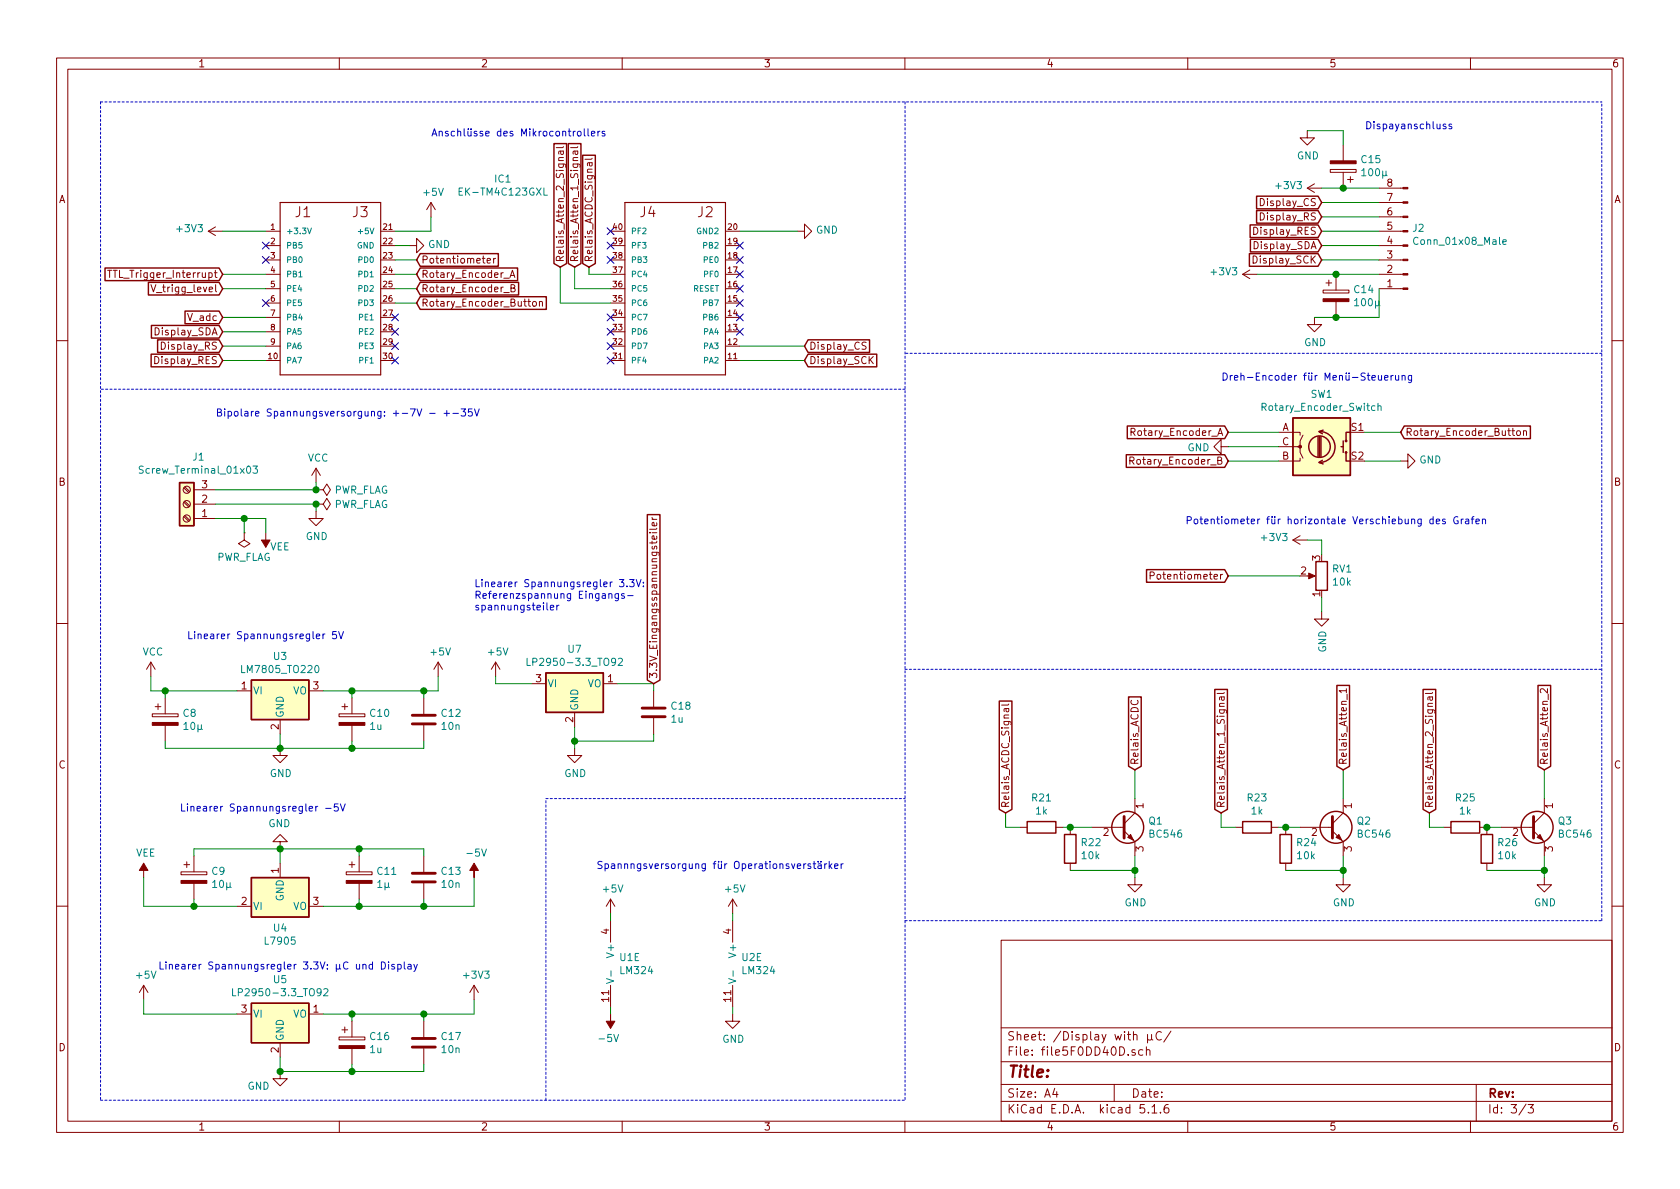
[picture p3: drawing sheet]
EESchema Schematic File Version 4
EELAYER 30 0
EELAYER END
$Descr A4 11693 8268
encoding utf-8
Sheet 3 3
Title ""
Date ""
Rev ""
Comp ""
Comment1 ""
Comment2 ""
Comment3 ""
Comment4 ""
$EndDescr
$Comp
L EK-TM4C123GXL:EK-TM4C123GXL IC1
U 1 1
P 3250 2000
F 0 "IC1" H 3500 2766 50  0000 C CNN
F 1 "EK-TM4C123GXL" H 3500 2675 50  0000 C CNN
F 2 "TM4C123LAUNCHPAD" H 3250 2000 50  0001 L BNN
F 3 "" H 3250 2000 50  0001 C CNN
	1    3250 2000
	1    0    0    -1  
$EndComp
$Comp
L power:GND #PWR026
U 1 1
P 5550 1600
F 0 "#PWR026" H 5550 1350 50  0001 C CNN
F 1 "GND" V 5555 1472 50  0000 R CNN
F 2 "" H 5550 1600 50  0001 C CNN
F 3 "" H 5550 1600 50  0001 C CNN
	1    5550 1600
	0    -1   -1   0   
$EndComp
Wire Wire Line
	5550 1600 5150 1600
$Comp
L power:GND #PWR020
U 1 1
P 2850 1700
F 0 "#PWR020" H 2850 1450 50  0001 C CNN
F 1 "GND" V 2855 1572 50  0000 R CNN
F 2 "" H 2850 1700 50  0001 C CNN
F 3 "" H 2850 1700 50  0001 C CNN
	1    2850 1700
	0    -1   -1   0   
$EndComp
Wire Wire Line
	2850 1700 2750 1700
$Comp
L power:+5V #PWR021
U 1 1
P 3000 1500
F 0 "#PWR021" H 3000 1350 50  0001 C CNN
F 1 "+5V" H 3015 1673 50  0000 C CNN
F 2 "" H 3000 1500 50  0001 C CNN
F 3 "" H 3000 1500 50  0001 C CNN
	1    3000 1500
	1    0    0    -1  
$EndComp
Wire Wire Line
	3000 1500 3000 1600
Wire Wire Line
	3000 1600 2750 1600
Text GLabel 1550 2200 0    50   Input ~ 0
V_adc
Wire Wire Line
	1550 2200 1850 2200
Text GLabel 1550 1900 0    50   Input ~ 0
TTL_Trigger_Interrupt
Wire Wire Line
	1550 1900 1850 1900
$Comp
L Connector:Conn_01x08_Male J2
U 1 1
P 9800 1700
F 0 "J2" H 9772 1582 50  0000 R CNN
F 1 "Conn_01x08_Male" H 9772 1673 50  0000 R CNN
F 2 "" H 9800 1700 50  0001 C CNN
F 3 "~" H 9800 1700 50  0001 C CNN
	1    9800 1700
	-1   0    0    1   
$EndComp
$Comp
L power:GND #PWR033
U 1 1
P 9150 2200
F 0 "#PWR033" H 9150 1950 50  0001 C CNN
F 1 "GND" H 9155 2027 50  0000 C CNN
F 2 "" H 9150 2200 50  0001 C CNN
F 3 "" H 9150 2200 50  0001 C CNN
	1    9150 2200
	1    0    0    -1  
$EndComp
$Comp
L power:+3V3 #PWR030
U 1 1
P 8750 1900
F 0 "#PWR030" H 8750 1750 50  0001 C CNN
F 1 "+3V3" V 8765 2028 50  0000 L CNN
F 2 "" H 8750 1900 50  0001 C CNN
F 3 "" H 8750 1900 50  0001 C CNN
	1    8750 1900
	0    -1   -1   0   
$EndComp
Wire Wire Line
	8750 1900 9300 1900
Text GLabel 9200 1800 0    50   Input ~ 0
Display_SCK
Wire Wire Line
	9200 1800 9600 1800
Text GLabel 9200 1700 0    50   Input ~ 0
Display_SDA
Wire Wire Line
	9200 1700 9600 1700
Text GLabel 9200 1600 0    50   Input ~ 0
Display_RES
Wire Wire Line
	9200 1600 9600 1600
Text GLabel 9200 1500 0    50   Input ~ 0
Display_RS
Wire Wire Line
	9200 1500 9600 1500
Text GLabel 9200 1400 0    50   Input ~ 0
Display_CS
Wire Wire Line
	9200 1400 9600 1400
$Comp
L power:+3V3 #PWR034
U 1 1
P 9200 1300
F 0 "#PWR034" H 9200 1150 50  0001 C CNN
F 1 "+3V3" V 9215 1428 50  0000 L CNN
F 2 "" H 9200 1300 50  0001 C CNN
F 3 "" H 9200 1300 50  0001 C CNN
	1    9200 1300
	0    -1   -1   0   
$EndComp
Wire Wire Line
	9200 1300 9350 1300
Text GLabel 5600 2500 2    50   Input ~ 0
Display_SCK
Wire Wire Line
	5600 2500 5150 2500
Text GLabel 1550 2300 0    50   Input ~ 0
Display_SDA
Wire Wire Line
	1550 2300 1850 2300
Text GLabel 1550 2500 0    50   Input ~ 0
Display_RES
Wire Wire Line
	1550 2500 1850 2500
Text GLabel 1550 2400 0    50   Input ~ 0
Display_RS
Wire Wire Line
	1550 2400 1850 2400
Text GLabel 5600 2400 2    50   Input ~ 0
Display_CS
Wire Wire Line
	5150 2400 5600 2400
Text GLabel 2900 1900 2    50   Input ~ 0
Rotary_Encoder_A
Wire Wire Line
	2900 1900 2750 1900
Text GLabel 2900 2000 2    50   Input ~ 0
Rotary_Encoder_B
Wire Wire Line
	2900 2000 2750 2000
Text GLabel 2900 2100 2    50   Input ~ 0
Rotary_Encoder_Button
Wire Wire Line
	2900 2100 2750 2100
$Comp
L Device:Rotary_Encoder_Switch SW1
U 1 1
P 9200 3100
F 0 "SW1" H 9200 3467 50  0000 C CNN
F 1 "Rotary_Encoder_Switch" H 9200 3376 50  0000 C CNN
F 2 "" H 9050 3260 50  0001 C CNN
F 3 "~" H 9200 3360 50  0001 C CNN
	1    9200 3100
	1    0    0    -1  
$EndComp
Text GLabel 9750 3000 2    50   Input ~ 0
Rotary_Encoder_Button
Wire Wire Line
	9750 3000 9500 3000
Wire Wire Line
	8550 3000 8900 3000
Text GLabel 8550 3200 0    50   Input ~ 0
Rotary_Encoder_B
Wire Wire Line
	8550 3200 8900 3200
Text GLabel 8550 3000 0    50   Input ~ 0
Rotary_Encoder_A
$Comp
L power:GND #PWR029
U 1 1
P 8550 3100
F 0 "#PWR029" H 8550 2850 50  0001 C CNN
F 1 "GND" V 8555 2972 50  0000 R CNN
F 2 "" H 8550 3100 50  0001 C CNN
F 3 "" H 8550 3100 50  0001 C CNN
	1    8550 3100
	0    1    1    0   
$EndComp
Wire Wire Line
	8550 3100 8900 3100
$Comp
L power:GND #PWR036
U 1 1
P 9750 3200
F 0 "#PWR036" H 9750 2950 50  0001 C CNN
F 1 "GND" V 9755 3072 50  0000 R CNN
F 2 "" H 9750 3200 50  0001 C CNN
F 3 "" H 9750 3200 50  0001 C CNN
	1    9750 3200
	0    -1   -1   0   
$EndComp
Wire Wire Line
	9750 3200 9500 3200
Text GLabel 2900 1800 2    50   Input ~ 0
Potentiometer
Wire Wire Line
	2900 1800 2750 1800
$Comp
L Device:R_POT RV1
U 1 1
P 9200 4000
F 0 "RV1" H 9130 3954 50  0000 R CNN
F 1 "10k" H 9130 4045 50  0000 R CNN
F 2 "" H 9200 4000 50  0001 C CNN
F 3 "~" H 9200 4000 50  0001 C CNN
	1    9200 4000
	-1   0    0    1   
$EndComp
$Comp
L power:GND #PWR035
U 1 1
P 9200 4250
F 0 "#PWR035" H 9200 4000 50  0001 C CNN
F 1 "GND" V 9205 4122 50  0000 R CNN
F 2 "" H 9200 4250 50  0001 C CNN
F 3 "" H 9200 4250 50  0001 C CNN
	1    9200 4250
	1    0    0    -1  
$EndComp
Wire Wire Line
	9200 4250 9200 4150
$Comp
L power:+3V3 #PWR032
U 1 1
P 9100 3750
F 0 "#PWR032" H 9100 3600 50  0001 C CNN
F 1 "+3V3" V 9115 3878 50  0000 L CNN
F 2 "" H 9100 3750 50  0001 C CNN
F 3 "" H 9100 3750 50  0001 C CNN
	1    9100 3750
	0    -1   -1   0   
$EndComp
Wire Wire Line
	9100 3750 9200 3750
Wire Wire Line
	9200 3750 9200 3850
Text GLabel 8550 4000 0    50   Input ~ 0
Potentiometer
Wire Wire Line
	9050 4000 8550 4000
$Comp
L power:+3V3 #PWR012
U 1 1
P 1550 1600
F 0 "#PWR012" H 1550 1450 50  0001 C CNN
F 1 "+3V3" V 1565 1728 50  0000 L CNN
F 2 "" H 1550 1600 50  0001 C CNN
F 3 "" H 1550 1600 50  0001 C CNN
	1    1550 1600
	0    -1   -1   0   
$EndComp
Wire Wire Line
	1550 1600 1850 1600
Text Notes 8500 2650 0    50   ~ 0
Dreh-Encoder für Menü-Steuerung
Text Notes 8250 3650 0    50   ~ 0
Potentiometer für horizontale Verschiebung des Grafen
Text Notes 3000 950  0    50   ~ 0
Anschlüsse des Mikrocontrollers
Text Notes 9500 900  0    50   ~ 0
Dispayanschluss
$Comp
L Connector:Screw_Terminal_01x03 J1
U 1 1
P 1300 3500
F 0 "J1" H 1218 3175 50  0000 C CNN
F 1 "Screw_Terminal_01x03" H 1218 3266 50  0000 C CNN
F 2 "" H 1300 3500 50  0001 C CNN
F 3 "~" H 1300 3500 50  0001 C CNN
	1    1300 3500
	-1   0    0    1   
$EndComp
$Comp
L power:GND #PWR019
U 1 1
P 2200 3550
F 0 "#PWR019" H 2200 3300 50  0001 C CNN
F 1 "GND" H 2205 3377 50  0000 C CNN
F 2 "" H 2200 3550 50  0001 C CNN
F 3 "" H 2200 3550 50  0001 C CNN
	1    2200 3550
	1    0    0    -1  
$EndComp
Wire Wire Line
	2200 3550 2200 3500
Wire Wire Line
	2200 3500 1500 3500
Wire Wire Line
	2200 3350 2200 3400
Wire Wire Line
	2200 3400 1500 3400
Wire Wire Line
	1850 3700 1850 3600
Wire Wire Line
	1850 3600 1700 3600
$Comp
L Regulator_Linear:LM7805_TO220 U3
U 1 1
P 1950 4800
F 0 "U3" H 1950 5042 50  0000 C CNN
F 1 "LM7805_TO220" H 1950 4951 50  0000 C CNN
F 2 "Package_TO_SOT_THT:TO-220-3_Vertical" H 1950 5025 50  0001 C CIN
F 3 "http://www.fairchildsemi.com/ds/LM/LM7805.pdf" H 1950 4750 50  0001 C CNN
	1    1950 4800
	1    0    0    -1  
$EndComp
Wire Wire Line
	1050 4700 1050 4800
Wire Wire Line
	1050 4800 1150 4800
$Comp
L power:GND #PWR016
U 1 1
P 1950 5200
F 0 "#PWR016" H 1950 4950 50  0001 C CNN
F 1 "GND" H 1955 5027 50  0000 C CNN
F 2 "" H 1950 5200 50  0001 C CNN
F 3 "" H 1950 5200 50  0001 C CNN
	1    1950 5200
	1    0    0    -1  
$EndComp
Wire Wire Line
	1950 5100 1950 5200
$Comp
L Device:CP C8
U 1 1
P 1150 5000
F 0 "C8" H 1268 5046 50  0000 L CNN
F 1 "10µ" H 1268 4955 50  0000 L CNN
F 2 "" H 1188 4850 50  0001 C CNN
F 3 "~" H 1150 5000 50  0001 C CNN
	1    1150 5000
	1    0    0    -1  
$EndComp
Wire Wire Line
	1150 5150 1150 5200
Wire Wire Line
	1150 5200 1950 5200
Connection ~ 1950 5200
$Comp
L Device:CP C10
U 1 1
P 2450 5000
F 0 "C10" H 2568 5046 50  0000 L CNN
F 1 "1u" H 2568 4955 50  0000 L CNN
F 2 "" H 2488 4850 50  0001 C CNN
F 3 "~" H 2450 5000 50  0001 C CNN
	1    2450 5000
	1    0    0    -1  
$EndComp
$Comp
L Device:C C12
U 1 1
P 2950 5000
F 0 "C12" H 3065 5046 50  0000 L CNN
F 1 "10n" H 3065 4955 50  0000 L CNN
F 2 "" H 2988 4850 50  0001 C CNN
F 3 "~" H 2950 5000 50  0001 C CNN
	1    2950 5000
	1    0    0    -1  
$EndComp
Wire Wire Line
	1150 4850 1150 4800
Connection ~ 1150 4800
Wire Wire Line
	1150 4800 1650 4800
Wire Wire Line
	1950 5200 2450 5200
Wire Wire Line
	2950 5200 2950 5150
Wire Wire Line
	2450 5150 2450 5200
Connection ~ 2450 5200
Wire Wire Line
	2450 5200 2950 5200
Wire Wire Line
	2250 4800 2450 4800
Wire Wire Line
	2950 4800 2950 4850
Wire Wire Line
	2450 4850 2450 4800
Connection ~ 2450 4800
Wire Wire Line
	2450 4800 2950 4800
$Comp
L power:+5V #PWR022
U 1 1
P 3050 4700
F 0 "#PWR022" H 3050 4550 50  0001 C CNN
F 1 "+5V" H 3065 4873 50  0000 C CNN
F 2 "" H 3050 4700 50  0001 C CNN
F 3 "" H 3050 4700 50  0001 C CNN
	1    3050 4700
	1    0    0    -1  
$EndComp
Wire Wire Line
	3050 4700 3050 4800
Wire Wire Line
	3050 4800 2950 4800
Connection ~ 2950 4800
$Comp
L Regulator_Linear:L7905 U4
U 1 1
P 1950 6300
F 0 "U4" H 1950 6151 50  0000 C CNN
F 1 "L7905" H 1950 6060 50  0000 C CNN
F 2 "" H 1950 6100 50  0001 C CIN
F 3 "http://www.st.com/content/ccc/resource/technical/document/datasheet/c9/16/86/41/c7/2b/45/f2/CD00000450.pdf/files/CD00000450.pdf/jcr:content/translations/en.CD00000450.pdf" H 1950 6300 50  0001 C CNN
	1    1950 6300
	1    0    0    -1  
$EndComp
Wire Wire Line
	1000 6100 1000 6300
Wire Wire Line
	1000 6300 1350 6300
$Comp
L power:GND #PWR017
U 1 1
P 1950 5900
F 0 "#PWR017" H 1950 5650 50  0001 C CNN
F 1 "GND" H 1955 5727 50  0000 C CNN
F 2 "" H 1950 5900 50  0001 C CNN
F 3 "" H 1950 5900 50  0001 C CNN
	1    1950 5900
	-1   0    0    1   
$EndComp
$Comp
L power:-5V #PWR023
U 1 1
P 3300 6100
F 0 "#PWR023" H 3300 6200 50  0001 C CNN
F 1 "-5V" H 3315 6273 50  0000 C CNN
F 2 "" H 3300 6100 50  0001 C CNN
F 3 "" H 3300 6100 50  0001 C CNN
	1    3300 6100
	1    0    0    -1  
$EndComp
Wire Wire Line
	3300 6100 3300 6300
Wire Wire Line
	3300 6300 2950 6300
$Comp
L Device:C C13
U 1 1
P 2950 6100
F 0 "C13" H 3065 6146 50  0000 L CNN
F 1 "10n" H 3065 6055 50  0000 L CNN
F 2 "" H 2988 5950 50  0001 C CNN
F 3 "~" H 2950 6100 50  0001 C CNN
	1    2950 6100
	1    0    0    -1  
$EndComp
$Comp
L Device:CP C11
U 1 1
P 2500 6100
F 0 "C11" H 2618 6146 50  0000 L CNN
F 1 "1µ" H 2618 6055 50  0000 L CNN
F 2 "" H 2538 5950 50  0001 C CNN
F 3 "~" H 2500 6100 50  0001 C CNN
	1    2500 6100
	1    0    0    -1  
$EndComp
$Comp
L Device:CP C9
U 1 1
P 1350 6100
F 0 "C9" H 1468 6146 50  0000 L CNN
F 1 "10µ" H 1468 6055 50  0000 L CNN
F 2 "" H 1388 5950 50  0001 C CNN
F 3 "~" H 1350 6100 50  0001 C CNN
	1    1350 6100
	1    0    0    -1  
$EndComp
Wire Wire Line
	1350 6250 1350 6300
Connection ~ 1350 6300
Wire Wire Line
	1350 6300 1650 6300
Wire Wire Line
	2500 6250 2500 6300
Connection ~ 2500 6300
Wire Wire Line
	2500 6300 2250 6300
Wire Wire Line
	2950 6250 2950 6300
Connection ~ 2950 6300
Wire Wire Line
	2950 6300 2500 6300
Wire Wire Line
	1350 5950 1350 5900
Wire Wire Line
	1350 5900 1950 5900
Connection ~ 1950 5900
Wire Wire Line
	1950 5900 1950 6000
Wire Wire Line
	1950 5900 2500 5900
Wire Wire Line
	2950 5900 2950 5950
Wire Wire Line
	2500 5950 2500 5900
Connection ~ 2500 5900
Wire Wire Line
	2500 5900 2950 5900
$Comp
L Amplifier_Operational:LM324 U1
U 5 1
P 4350 6700
F 0 "U1" H 4308 6746 50  0000 L CNN
F 1 "LM324" H 4308 6655 50  0000 L CNN
F 2 "" H 4300 6800 50  0001 C CNN
F 3 "http://www.ti.com/lit/ds/symlink/lm2902-n.pdf" H 4400 6900 50  0001 C CNN
	5    4350 6700
	1    0    0    -1  
$EndComp
$Comp
L Amplifier_Operational:LM324 U2
U 5 1
P 5200 6700
F 0 "U2" H 5158 6746 50  0000 L CNN
F 1 "LM324" H 5158 6655 50  0000 L CNN
F 2 "" H 5150 6800 50  0001 C CNN
F 3 "http://www.ti.com/lit/ds/symlink/lm2902-n.pdf" H 5250 6900 50  0001 C CNN
	5    5200 6700
	1    0    0    -1  
$EndComp
$Comp
L power:+5V #PWR024
U 1 1
P 4250 6350
F 0 "#PWR024" H 4250 6200 50  0001 C CNN
F 1 "+5V" H 4265 6523 50  0000 C CNN
F 2 "" H 4250 6350 50  0001 C CNN
F 3 "" H 4250 6350 50  0001 C CNN
	1    4250 6350
	1    0    0    -1  
$EndComp
$Comp
L power:-5V #PWR025
U 1 1
P 4250 7050
F 0 "#PWR025" H 4250 7150 50  0001 C CNN
F 1 "-5V" H 4265 7223 50  0000 C CNN
F 2 "" H 4250 7050 50  0001 C CNN
F 3 "" H 4250 7050 50  0001 C CNN
	1    4250 7050
	-1   0    0    1   
$EndComp
Wire Wire Line
	4250 6350 4250 6400
Wire Wire Line
	4250 7000 4250 7050
$Comp
L power:+5V #PWR027
U 1 1
P 5100 6350
F 0 "#PWR027" H 5100 6200 50  0001 C CNN
F 1 "+5V" H 5115 6523 50  0000 C CNN
F 2 "" H 5100 6350 50  0001 C CNN
F 3 "" H 5100 6350 50  0001 C CNN
	1    5100 6350
	1    0    0    -1  
$EndComp
Wire Wire Line
	5100 6350 5100 6400
$Comp
L power:GND #PWR028
U 1 1
P 5100 7050
F 0 "#PWR028" H 5100 6800 50  0001 C CNN
F 1 "GND" H 5105 6877 50  0000 C CNN
F 2 "" H 5100 7050 50  0001 C CNN
F 3 "" H 5100 7050 50  0001 C CNN
	1    5100 7050
	1    0    0    -1  
$EndComp
Wire Wire Line
	5100 7050 5100 7000
Wire Wire Line
	9600 2000 9600 2200
$Comp
L Device:CP C14
U 1 1
P 9300 2050
F 0 "C14" H 9418 2096 50  0000 L CNN
F 1 "100µ" H 9418 2005 50  0000 L CNN
F 2 "" H 9338 1900 50  0001 C CNN
F 3 "~" H 9300 2050 50  0001 C CNN
	1    9300 2050
	1    0    0    -1  
$EndComp
$Comp
L Device:CP C15
U 1 1
P 9350 1150
F 0 "C15" H 9232 1104 50  0000 R CNN
F 1 "100µ" H 9232 1195 50  0000 R CNN
F 2 "" H 9388 1000 50  0001 C CNN
F 3 "~" H 9350 1150 50  0001 C CNN
	1    9350 1150
	-1   0    0    1   
$EndComp
Connection ~ 9350 1300
Wire Wire Line
	9350 1300 9600 1300
$Comp
L power:GND #PWR031
U 1 1
P 9100 900
F 0 "#PWR031" H 9100 650 50  0001 C CNN
F 1 "GND" H 9105 727 50  0000 C CNN
F 2 "" H 9100 900 50  0001 C CNN
F 3 "" H 9100 900 50  0001 C CNN
	1    9100 900 
	1    0    0    -1  
$EndComp
Wire Wire Line
	9100 900  9350 900 
Wire Wire Line
	9350 900  9350 1000
Wire Wire Line
	9300 2200 9150 2200
Wire Wire Line
	9300 1900 9600 1900
Connection ~ 9300 1900
Wire Wire Line
	9300 2200 9600 2200
Connection ~ 9300 2200
Text Notes 1500 2900 0    50   ~ 0
Bipolare Spannungsversorgung: +-7V - +-35V
Text Notes 1300 4450 0    50   ~ 0
Linearer Spannungsregler 5V
Text Notes 1250 5650 0    50   ~ 0
Linearer Spannungsregler -5V
Text Notes 4150 6050 0    50   ~ 0
Spannngsversorgung für Operationsverstärker
NoConn ~ 1850 1700
NoConn ~ 1850 1800
NoConn ~ 2750 2200
NoConn ~ 2750 2300
NoConn ~ 2750 2400
NoConn ~ 2750 2500
NoConn ~ 1850 2100
NoConn ~ 4250 1600
NoConn ~ 4250 1700
NoConn ~ 4250 1800
NoConn ~ 4250 2200
NoConn ~ 4250 2300
NoConn ~ 4250 2400
NoConn ~ 4250 2500
NoConn ~ 5150 2300
NoConn ~ 5150 2200
NoConn ~ 5150 2100
NoConn ~ 5150 2000
NoConn ~ 5150 1900
NoConn ~ 5150 1800
NoConn ~ 5150 1700
Text GLabel 1550 2000 0    50   Input ~ 0
V_trigg_level
Wire Wire Line
	1550 2000 1850 2000
$Comp
L Transistor_BJT:BC546 Q1
U 1 1
P 7800 5750
F 0 "Q1" H 7991 5796 50  0000 L CNN
F 1 "BC546" H 7991 5705 50  0000 L CNN
F 2 "Package_TO_SOT_THT:TO-92_Inline" H 8000 5675 50  0001 L CIN
F 3 "http://www.fairchildsemi.com/ds/BC/BC547.pdf" H 7800 5750 50  0001 L CNN
	1    7800 5750
	1    0    0    -1  
$EndComp
Text GLabel 7900 5350 1    50   Input ~ 0
Relais_ACDC
Wire Wire Line
	7900 5350 7900 5550
$Comp
L Transistor_BJT:BC546 Q2
U 1 1
P 9250 5750
F 0 "Q2" H 9441 5796 50  0000 L CNN
F 1 "BC546" H 9441 5705 50  0000 L CNN
F 2 "Package_TO_SOT_THT:TO-92_Inline" H 9450 5675 50  0001 L CIN
F 3 "http://www.fairchildsemi.com/ds/BC/BC547.pdf" H 9250 5750 50  0001 L CNN
	1    9250 5750
	1    0    0    -1  
$EndComp
Text GLabel 9350 5350 1    50   Input ~ 0
Relais_Atten_1
Wire Wire Line
	9350 5350 9350 5550
$Comp
L Transistor_BJT:BC546 Q3
U 1 1
P 10650 5750
F 0 "Q3" H 10841 5796 50  0000 L CNN
F 1 "BC546" H 10841 5705 50  0000 L CNN
F 2 "Package_TO_SOT_THT:TO-92_Inline" H 10850 5675 50  0001 L CIN
F 3 "http://www.fairchildsemi.com/ds/BC/BC547.pdf" H 10650 5750 50  0001 L CNN
	1    10650 5750
	1    0    0    -1  
$EndComp
Text GLabel 10750 5350 1    50   Input ~ 0
Relais_Atten_2
Wire Wire Line
	10750 5350 10750 5550
$Comp
L power:GND #PWR0105
U 1 1
P 10750 6100
F 0 "#PWR0105" H 10750 5850 50  0001 C CNN
F 1 "GND" H 10755 5927 50  0000 C CNN
F 2 "" H 10750 6100 50  0001 C CNN
F 3 "" H 10750 6100 50  0001 C CNN
	1    10750 6100
	1    0    0    -1  
$EndComp
Wire Wire Line
	10750 6100 10750 6050
$Comp
L power:GND #PWR0106
U 1 1
P 9350 6100
F 0 "#PWR0106" H 9350 5850 50  0001 C CNN
F 1 "GND" H 9355 5927 50  0000 C CNN
F 2 "" H 9350 6100 50  0001 C CNN
F 3 "" H 9350 6100 50  0001 C CNN
	1    9350 6100
	1    0    0    -1  
$EndComp
Wire Wire Line
	9350 6100 9350 6050
$Comp
L power:GND #PWR0107
U 1 1
P 7900 6100
F 0 "#PWR0107" H 7900 5850 50  0001 C CNN
F 1 "GND" H 7905 5927 50  0000 C CNN
F 2 "" H 7900 6100 50  0001 C CNN
F 3 "" H 7900 6100 50  0001 C CNN
	1    7900 6100
	1    0    0    -1  
$EndComp
Wire Wire Line
	7900 6100 7900 6050
$Comp
L Device:R R26
U 1 1
P 10350 5900
F 0 "R26" H 10420 5946 50  0000 L CNN
F 1 "10k" H 10420 5855 50  0000 L CNN
F 2 "" V 10280 5900 50  0001 C CNN
F 3 "~" H 10350 5900 50  0001 C CNN
	1    10350 5900
	1    0    0    -1  
$EndComp
Wire Wire Line
	10350 5750 10450 5750
Wire Wire Line
	10350 6050 10750 6050
Connection ~ 10750 6050
Wire Wire Line
	10750 6050 10750 5950
$Comp
L Device:R R24
U 1 1
P 8950 5900
F 0 "R24" H 9020 5946 50  0000 L CNN
F 1 "10k" H 9020 5855 50  0000 L CNN
F 2 "" V 8880 5900 50  0001 C CNN
F 3 "~" H 8950 5900 50  0001 C CNN
	1    8950 5900
	1    0    0    -1  
$EndComp
$Comp
L Device:R R22
U 1 1
P 7450 5900
F 0 "R22" H 7520 5946 50  0000 L CNN
F 1 "10k" H 7520 5855 50  0000 L CNN
F 2 "" V 7380 5900 50  0001 C CNN
F 3 "~" H 7450 5900 50  0001 C CNN
	1    7450 5900
	1    0    0    -1  
$EndComp
Wire Wire Line
	7450 5750 7600 5750
Wire Wire Line
	7450 6050 7900 6050
Connection ~ 7900 6050
Wire Wire Line
	7900 6050 7900 5950
Wire Wire Line
	8950 5750 9050 5750
Wire Wire Line
	8950 6050 9350 6050
Connection ~ 9350 6050
Wire Wire Line
	9350 6050 9350 5950
Text GLabel 4100 1850 1    50   Input ~ 0
Relais_ACDC_Signal
Text GLabel 4000 1850 1    50   Input ~ 0
Relais_Atten_1_Signal
Text GLabel 3900 1850 1    50   Input ~ 0
Relais_Atten_2_Signal
Wire Wire Line
	4100 1850 4100 1900
Wire Wire Line
	4100 1900 4250 1900
Wire Wire Line
	4000 1850 4000 2000
Wire Wire Line
	4000 2000 4250 2000
Wire Wire Line
	3900 1850 3900 2100
Wire Wire Line
	3900 2100 4250 2100
$Comp
L Device:R R25
U 1 1
P 10200 5750
F 0 "R25" V 9993 5750 50  0000 C CNN
F 1 "1k" V 10084 5750 50  0000 C CNN
F 2 "" V 10130 5750 50  0001 C CNN
F 3 "~" H 10200 5750 50  0001 C CNN
	1    10200 5750
	0    1    1    0   
$EndComp
Connection ~ 10350 5750
$Comp
L Device:R R23
U 1 1
P 8750 5750
F 0 "R23" V 8543 5750 50  0000 C CNN
F 1 "1k" V 8634 5750 50  0000 C CNN
F 2 "" V 8680 5750 50  0001 C CNN
F 3 "~" H 8750 5750 50  0001 C CNN
	1    8750 5750
	0    1    1    0   
$EndComp
$Comp
L Device:R R21
U 1 1
P 7250 5750
F 0 "R21" V 7043 5750 50  0000 C CNN
F 1 "1k" V 7134 5750 50  0000 C CNN
F 2 "" V 7180 5750 50  0001 C CNN
F 3 "~" H 7250 5750 50  0001 C CNN
	1    7250 5750
	0    1    1    0   
$EndComp
Wire Wire Line
	7400 5750 7450 5750
Connection ~ 7450 5750
Wire Wire Line
	8900 5750 8950 5750
Connection ~ 8950 5750
Text GLabel 7000 5650 1    50   Input ~ 0
Relais_ACDC_Signal
Wire Wire Line
	7000 5650 7000 5750
Wire Wire Line
	7000 5750 7100 5750
Text GLabel 8500 5650 1    50   Input ~ 0
Relais_Atten_1_Signal
Wire Wire Line
	8500 5650 8500 5750
Wire Wire Line
	8500 5750 8600 5750
Text GLabel 9950 5650 1    50   Input ~ 0
Relais_Atten_2_Signal
Wire Wire Line
	9950 5650 9950 5750
Wire Wire Line
	9950 5750 10050 5750
$Comp
L power:VCC #PWR018
U 1 1
P 2200 3350
F 0 "#PWR018" H 2200 3200 50  0001 C CNN
F 1 "VCC" H 2215 3523 50  0000 C CNN
F 2 "" H 2200 3350 50  0001 C CNN
F 3 "" H 2200 3350 50  0001 C CNN
	1    2200 3350
	1    0    0    -1  
$EndComp
$Comp
L power:VEE #PWR015
U 1 1
P 1850 3700
F 0 "#PWR015" H 1850 3550 50  0001 C CNN
F 1 "VEE" H 1750 3800 50  0000 C CNN
F 2 "" H 1850 3700 50  0001 C CNN
F 3 "" H 1850 3700 50  0001 C CNN
	1    1850 3700
	-1   0    0    1   
$EndComp
$Comp
L power:VCC #PWR014
U 1 1
P 1050 4700
F 0 "#PWR014" H 1050 4550 50  0001 C CNN
F 1 "VCC" H 1065 4873 50  0000 C CNN
F 2 "" H 1050 4700 50  0001 C CNN
F 3 "" H 1050 4700 50  0001 C CNN
	1    1050 4700
	1    0    0    -1  
$EndComp
$Comp
L power:VEE #PWR013
U 1 1
P 1000 6100
F 0 "#PWR013" H 1000 5950 50  0001 C CNN
F 1 "VEE" H 1015 6273 50  0000 C CNN
F 2 "" H 1000 6100 50  0001 C CNN
F 3 "" H 1000 6100 50  0001 C CNN
	1    1000 6100
	1    0    0    -1  
$EndComp
$Comp
L Regulator_Linear:LP2950-3.3_TO92 U5
U 1 1
P 1950 7050
F 0 "U5" H 1950 7292 50  0000 C CNN
F 1 "LP2950-3.3_TO92" H 1950 7201 50  0000 C CNN
F 2 "Package_TO_SOT_THT:TO-92_Inline" H 1950 7275 50  0001 C CIN
F 3 "http://www.ti.com/lit/ds/symlink/lp2950-n.pdf" H 1950 7000 50  0001 C CNN
	1    1950 7050
	1    0    0    -1  
$EndComp
$Comp
L power:+5V #PWR038
U 1 1
P 1000 6950
F 0 "#PWR038" H 1000 6800 50  0001 C CNN
F 1 "+5V" H 1015 7123 50  0000 C CNN
F 2 "" H 1000 6950 50  0001 C CNN
F 3 "" H 1000 6950 50  0001 C CNN
	1    1000 6950
	1    0    0    -1  
$EndComp
Wire Wire Line
	1000 6950 1000 7050
Wire Wire Line
	1000 7050 1650 7050
$Comp
L Device:CP C16
U 1 1
P 2450 7250
F 0 "C16" H 2568 7296 50  0000 L CNN
F 1 "1u" H 2568 7205 50  0000 L CNN
F 2 "" H 2488 7100 50  0001 C CNN
F 3 "~" H 2450 7250 50  0001 C CNN
	1    2450 7250
	1    0    0    -1  
$EndComp
$Comp
L Device:C C17
U 1 1
P 2950 7250
F 0 "C17" H 3065 7296 50  0000 L CNN
F 1 "10n" H 3065 7205 50  0000 L CNN
F 2 "" H 2988 7100 50  0001 C CNN
F 3 "~" H 2950 7250 50  0001 C CNN
	1    2950 7250
	1    0    0    -1  
$EndComp
Wire Wire Line
	2950 7050 2950 7100
Wire Wire Line
	2250 7050 2450 7050
Wire Wire Line
	2450 7100 2450 7050
Connection ~ 2450 7050
Wire Wire Line
	2450 7050 2950 7050
Wire Wire Line
	2950 7400 2950 7450
Wire Wire Line
	2950 7450 2450 7450
Wire Wire Line
	1950 7450 1950 7350
Wire Wire Line
	2450 7400 2450 7450
Connection ~ 2450 7450
Wire Wire Line
	2450 7450 1950 7450
$Comp
L power:GND #PWR039
U 1 1
P 1950 7450
F 0 "#PWR039" H 1950 7200 50  0001 C CNN
F 1 "GND" H 1800 7350 50  0000 C CNN
F 2 "" H 1950 7450 50  0001 C CNN
F 3 "" H 1950 7450 50  0001 C CNN
	1    1950 7450
	1    0    0    -1  
$EndComp
Connection ~ 1950 7450
$Comp
L power:+3V3 #PWR040
U 1 1
P 3300 6950
F 0 "#PWR040" H 3300 6800 50  0001 C CNN
F 1 "+3V3" H 3315 7123 50  0000 C CNN
F 2 "" H 3300 6950 50  0001 C CNN
F 3 "" H 3300 6950 50  0001 C CNN
	1    3300 6950
	1    0    0    -1  
$EndComp
Wire Wire Line
	3300 6950 3300 7050
Wire Wire Line
	3300 7050 2950 7050
Connection ~ 2950 7050
$Comp
L power:PWR_FLAG #FLG0101
U 1 1
P 2200 3400
F 0 "#FLG0101" H 2200 3475 50  0001 C CNN
F 1 "PWR_FLAG" V 2200 3528 50  0000 L CNN
F 2 "" H 2200 3400 50  0001 C CNN
F 3 "~" H 2200 3400 50  0001 C CNN
	1    2200 3400
	0    1    1    0   
$EndComp
Connection ~ 2200 3400
$Comp
L power:PWR_FLAG #FLG0102
U 1 1
P 2200 3500
F 0 "#FLG0102" H 2200 3575 50  0001 C CNN
F 1 "PWR_FLAG" V 2200 3628 50  0000 L CNN
F 2 "" H 2200 3500 50  0001 C CNN
F 3 "~" H 2200 3500 50  0001 C CNN
	1    2200 3500
	0    1    1    0   
$EndComp
Connection ~ 2200 3500
$Comp
L power:PWR_FLAG #FLG0103
U 1 1
P 1700 3700
F 0 "#FLG0103" H 1700 3775 50  0001 C CNN
F 1 "PWR_FLAG" H 1700 3873 50  0000 C CNN
F 2 "" H 1700 3700 50  0001 C CNN
F 3 "~" H 1700 3700 50  0001 C CNN
	1    1700 3700
	-1   0    0    1   
$EndComp
Wire Wire Line
	1700 3700 1700 3600
Connection ~ 1700 3600
Wire Wire Line
	1700 3600 1500 3600
Text Notes 1100 6750 0    50   ~ 0
Linearer Spannungsregler 3.3V: µC und Display
$Comp
L Regulator_Linear:LP2950-3.3_TO92 U7
U 1 1
P 4000 4750
F 0 "U7" H 4000 4992 50  0000 C CNN
F 1 "LP2950-3.3_TO92" H 4000 4901 50  0000 C CNN
F 2 "Package_TO_SOT_THT:TO-92_Inline" H 4000 4975 50  0001 C CIN
F 3 "http://www.ti.com/lit/ds/symlink/lp2950-n.pdf" H 4000 4700 50  0001 C CNN
	1    4000 4750
	1    0    0    -1  
$EndComp
$Comp
L Device:C C18
U 1 1
P 4550 4950
F 0 "C18" H 4665 4996 50  0000 L CNN
F 1 "1u" H 4665 4905 50  0000 L CNN
F 2 "" H 4588 4800 50  0001 C CNN
F 3 "~" H 4550 4950 50  0001 C CNN
	1    4550 4950
	1    0    0    -1  
$EndComp
$Comp
L power:GND #PWR041
U 1 1
P 4000 5200
F 0 "#PWR041" H 4000 4950 50  0001 C CNN
F 1 "GND" H 4005 5027 50  0000 C CNN
F 2 "" H 4000 5200 50  0001 C CNN
F 3 "" H 4000 5200 50  0001 C CNN
	1    4000 5200
	1    0    0    -1  
$EndComp
Wire Wire Line
	4000 5150 4000 5200
Wire Wire Line
	4550 5100 4550 5150
Wire Wire Line
	4550 5150 4000 5150
Wire Wire Line
	4000 5050 4000 5150
Connection ~ 4000 5150
Wire Wire Line
	4300 4750 4550 4750
Wire Wire Line
	4550 4750 4550 4800
Text GLabel 4550 4750 1    50   Input ~ 0
3.3V_Eingangsspannungsteiler
$Comp
L power:+5V #PWR037
U 1 1
P 3450 4700
F 0 "#PWR037" H 3450 4550 50  0001 C CNN
F 1 "+5V" H 3465 4873 50  0000 C CNN
F 2 "" H 3450 4700 50  0001 C CNN
F 3 "" H 3450 4700 50  0001 C CNN
	1    3450 4700
	1    0    0    -1  
$EndComp
Wire Wire Line
	3450 4750 3700 4750
Wire Notes Line
	6300 2700 700  2700
Wire Notes Line
	700  7650 6300 7650
Wire Notes Line
	700  700  700  7650
Wire Notes Line
	3800 7650 3800 5550
Wire Notes Line
	3800 5550 6300 5550
Wire Notes Line
	6300 6400 11150 6400
Wire Notes Line
	11150 6400 11150 700 
Wire Notes Line
	700  700  11150 700 
Wire Notes Line
	6300 4650 11150 4650
Wire Notes Line
	11150 2450 6300 2450
Wire Notes Line
	6300 700  6300 7650
Text Notes 3300 4250 0    50   ~ 0
Linearer Spannungsregler 3.3V:\nReferenzspannung Eingangs-\nspannungsteiler
Wire Wire Line
	3450 4750 3450 4700
$EndSCHEMATC
